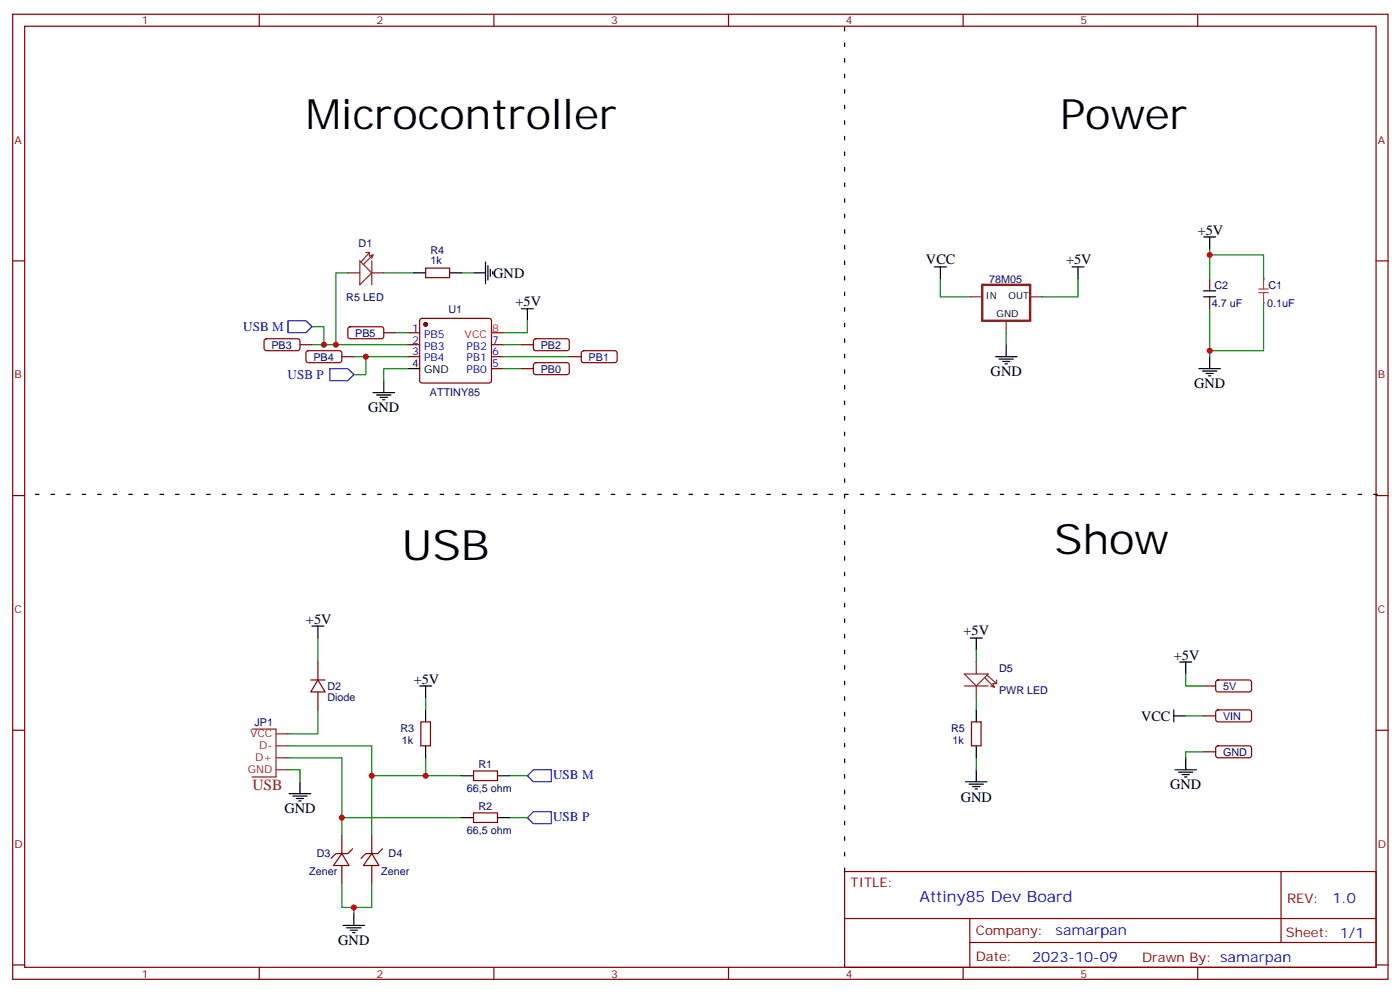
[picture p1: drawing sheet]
<svg xmlns="http://www.w3.org/2000/svg" width="413mm" height="292mm" viewBox="0 0 413 292" stroke-linecap="round" stroke-linejoin="round" font-family="sans-serif">
<g fill="none" stroke="#870000" stroke-width=".35">
<path d="M3.7 4.2h405.4v284.3h-405.4zM7.3 7.7h398.3v277.3h-398.3zM76.4 4.2v3.5M145.6 4.2v3.5M214.7 4.2v3.5M283.8 4.2v3.5M353 4.2v3.5M3.7 76.9h3.6M405.6 76.9h3.5M102.8 96.5l.4-.2h9.5l.4 .7-.1 2.4-.6 .4-9.5-.1-.4-.6v-2.1zM113.1 98h3.5M120.2 98h3.5"/>
<path d="M123.9 94l.5-.2h19.7l.5 .2 .3 .5v17.6l-.3 .5-.5 .3h-19.7l-.5-.3-.2-.5v-17.6zM78.1 100l.4-.2 9.5 .1 .4 .6-.1 2.4-.6 .4h-9.4l-.5-.7v-2.1zM88.4 101.6h3.5M90.4 103.5l.5-.2 9.4 .1 .5 .6-.1 2.4-.7 .5-9.4-.1-.4-.6v-2.2zM100.8 105.1h3.5M120.2 101.6h3.5M120.2 105.1h3.5M144.9 101.6h3.5M144.9 105.1h3.5M144.9 108.6h3.5M153.7 101.6h3.5M153.7 108.6h3.5"/>
<path d="M157.4 100l.5-.2 9.5 .1 .4 .6-.1 2.4-.6 .4h-9.5l-.4-.7v-2.1zM157.4 107.1l.5-.2h9.5l.4 .7-.1 2.4-.6 .4-9.5-.1-.4-.6v-2.1zM167.8 105.1h3.5M171.5 103.5l.5-.2 9.5 .1 .4 .6-.1 2.4-.6 .5-9.5-.1-.4-.6v-2.2zM3.7 146h3.6M405.6 146h3.5M93.7 195.1v5.2M3.7 215.2h3.6M91.6 200.3h4.2M93.7 200.3l2.1 3.6h-4.2zM93.7 203.9v5.3M354.8 202.1h3.5"/>
<path d="M354.8 210.9h3.5M358.5 200.5l.5-.2 9.4 .1 .5 .6-.1 2.4-.6 .5-9.5-.1-.4-.6v-2.2zM358.5 209.4l.5-.2h9.4l.5 .7-.1 2.4-.6 .4-9.5-.1-.4-.6v-2.1zM358.5 220l.5-.3 9.4 .1 .5 .7-.1 2.3-.6 .5-9.5-.1-.4-.6v-2.1zM405.6 215.2h3.5M354.8 221.5h3.5M100.8 251.5l2.1 3.5h-4.6zM100.8 246.2v5.3M100.8 255v5.3M103.9 250.1l-1.4 1.4h-3.5l-1.4 1.4M109.6 251.5l2.1 3.5h-4.6zM109.6 246.2v5.3"/>
<path d="M109.6 255v5.3M112.7 250.1l-1.4 1.4h-3.5l-1.4 1.4M248.9 256.8h156.7v28.2h-156.7zM377.5 256.8l.1 20.9M249 270.6h156.4M285.8 277.7h119.6M285.8 270.6v14.1M3.7 284.3h3.6M76.4 285v3.5M145.6 285v3.5M214.7 285v3.5M283.8 285v3.5"/>
<path d="M353 285v3.5M405.6 284.3h3.5"/>
</g>
<circle cx="125.4" cy="95.6" r=".53" fill="#870000" stroke="#870000" stroke-width=".35"/>
<g fill="none" stroke="#000" stroke-width=".35">
<path d="M143.1 77.2v6.4M143.8 78.3v4.2M144.5 79.3v2.2M275.4 78.6h3.5M277.1 78.6v3.6M315.9 78.6h3.6M317.7 78.6v3.6M139.6 80.4h3.5M145.2 80v.8M153.7 91h3.5M155.4 91v3.5M109.9 115.7h6.4"/>
<path d="M111 116.4h4.2M112 117.1h2.2M112.7 117.8h.8M113.1 112.1v3.6M120.2 108.6h3.5M293.4 105.1h6.3M294.4 105.8h4.3M295.5 106.5h2.1M296.2 107.2h.7M296.5 101.6v3.5M91.9 184.5h3.6M93.7 184.5v3.5"/>
<path d="M286 188h3.5M287.7 188v3.5M347.7 195.1h3.5M349.5 195.1v3.5M123.7 202.1h3.5M125.4 202.1v3.5M345.9 210.9h3.6M345.9 209.2v3.5M85.2 233.9h6.4M86.3 234.6h4.2M87.3 235.3h2.2M88.1 236h.7"/>
<path d="M88.4 230.3v3.6M284.6 230.3h6.3M285.6 231h4.2M286.7 231.7h2.1M287.4 232.4h.7M287.7 226.8v3.5M346.3 226.8h6.3M347.3 227.5h4.3M348.4 228.2h2.1M349.1 228.9h.7M349.5 223.3v3.5M101.1 272.7h6.4"/>
<path d="M102.2 273.4h4.2M103.2 274.1h2.1M103.9 274.8h.7M104.3 269.1v3.6"/>
</g>
<path d="M144.9 98h3.5" fill="none" stroke="#f00" stroke-width=".35"/>
<g fill="none" stroke="#8c2424" stroke-width=".35">
<path d="M107.1 77.9l-1.1-1v7l3.6-3.5M107.1 77.9l2.5 2.5M107.8 74.4h1.1M108.9 74.4l-2.5 2.8M108.9 74.4v1.1l1-.4M109.6 76.9v7M109.9 75.1l-2.8 2.8M109.9 75.1l-.3 1.1M102.5 80.4h3.5M109.6 80.4h3.5M286 87.5h3.5M296.5 94.5v3.5"/>
<path d="M303.6 87.5h3.5M284.2 198.6h7.1l-3.6 3.5zM287.7 195.1v3.5M290.2 199.6l2.8 2.9M290.9 198.9l2.8 2.5M74.3 214.8h7.1v14.1h-7.1M81.4 219.7h3.5M81.4 216.2h3.5M284.2 202.1h7.1M287.7 202.1v3.5M292 202.1l1 .4M293.7 200.3v1.1"/>
<path d="M293.7 201.4h-1l.3 1.1M81.4 226.8h3.5M81.4 223.3h3.5"/>
</g>
<g fill="none" stroke="#008700" stroke-width=".35">
<path d="M91.9 96.3h3.6v5.3M102.5 80.4h-3.5v21.2M113.1 80.4h8.8M116.6 98h3.6M136 80.4h3.6M155.4 94.5v3.5h-7M277.1 82.2v5.3h8.9M296.5 98v3.6M317.7 82.2v5.3h-10.6M91.9 101.6h28.3M104.3 105.1h15.9M107.8 105.1v5.3h-3.5"/>
<path d="M120.2 108.6h-7.1v3.5M148.4 101.6h5.3M148.4 105.1h19.4M148.4 108.6h5.3M287.7 191.5v3.6M349.5 198.6v3.5h5.3M84.9 219.7h24.7v8.9h26.4M287.7 205.6v3.6M349.5 210.9h5.3M84.9 226.8h3.5v3.5M84.9 223.3h15.9v17.6h35.2M109.6 228.6v17.6"/>
<path d="M125.4 223.3v5.3M150.1 228.6h5.3M287.7 223.3v3.5M354.8 221.5h-5.3v1.8M100.8 240.9v5.3M150.1 240.9h5.3M100.8 260.3v7.1h8.8v-7.1M104.3 267.4v1.7"/>
</g>
<path d="M84.9 94.5h5.3l1.7 1.8-1.7 1.7h-5.3zM97.2 108.6h5.3l1.8 1.8-1.8 1.7h-5.3zM155.4 228.6l1.8-1.8h5.3v3.5h-5.3zM155.4 240.9l1.8-1.8h5.3v3.6h-5.3z" fill="none" stroke="#00f" stroke-width=".35"/>
<path d="M289.5 83.9h14.1v10.6h-14.1z" fill="none" stroke="#8c2424" stroke-width=".71"/>
<path d="M371 85.2h2.8M371 86.2h2.8M372.4 82.2v3M372.4 86.2v3" fill="none" stroke="#a64a4a" stroke-width=".35"/>
<g fill="#a64a4a">
<circle cx="372.4" cy="82.2" r=".18"/>
<circle cx="372.4" cy="89.2" r=".18"/>
</g>
<path d="M125.4 79h7.1v2.8h-7.1zM356.5 82.2v3.5M356.5 87.5v3.5M124 212.7h2.9v7h-2.9zM286.3 212.7h2.8v7h-2.8zM139.6 227.2h7v2.8h-7zM139.6 239.5h7v2.8h-7z" fill="none" stroke="#870000" stroke-width=".35"/>
<g fill="none" stroke="#000" stroke-width=".35">
<path d="M354.8 69.8h3.5M356.5 69.8v3.5M121.9 80.4h3.5M132.5 80.4h3.5M354.8 85.7h3.5M354.8 87.5h3.5M353.3 108.6h6.4M354.4 109.3h4.2M355.5 110h2.1M356.2 110.7h.7M356.5 105.1v3.5M125.4 209.2v3.5"/>
<path d="M125.4 219.7v3.6M287.7 209.2v3.5M287.7 219.7v3.6M136 228.6h3.6M146.6 228.6h3.5M136 240.9h3.6M146.6 240.9h3.5"/>
</g>
<path d="M356.5 73.3v1.8h15.9v7.1M356.5 75.1v7.1M356.5 91v12.3M372.4 89.2v14.1h-15.9v1.8M93.7 188v7.1M93.7 209.2v7h-8.8M125.4 205.6v3.6" fill="none" stroke="#008700" stroke-width=".35"/>
<path d="M405.9 145.7h-398.6M248.9 256.8v-248.7v1.7" fill="none" stroke="#000" stroke-width=".35" stroke-dasharray="1.1 3.5"/>
<g fill="#c00">
<circle cx="125.4" cy="228.6" r=".88"/>
<circle cx="95.5" cy="101.6" r=".88"/>
<circle cx="107.8" cy="105.1" r=".88"/>
<circle cx="99" cy="101.6" r=".88"/>
<circle cx="109.6" cy="228.6" r=".88"/>
<circle cx="100.8" cy="240.9" r=".88"/>
<circle cx="104.3" cy="267.4" r=".88"/>
<circle cx="356.5" cy="75.1" r=".88"/>
<circle cx="356.5" cy="103.3" r=".88"/>
</g>
<g font-size="12.3">
<text x="90.2" y="38.1">Microcontroller</text>
<text x="312.4" y="38.1">Power</text>
<text x="118.4" y="165.1">USB</text>
<text x="310.7" y="163.3">Show</text>
</g>
<text font-size="4.6" fill="#8d2323" x="74.4" y="232.7">USB</text>
<text font-size="4.6" fill="#00f" x="271" y="265.8">Attiny85 Dev Board</text>
<g font-size="4.2">
<text x="353" y="69.1">+5V</text>
<text x="272.9" y="77.9">VCC</text>
<text x="314.2" y="77.9">+5V</text>
<text x="145.4" y="81.8">GND</text>
<text x="151.9" y="90.3">+5V</text>
<text x="292" y="110.7">GND</text>
<text x="351.9" y="114.3">GND</text>
<text x="108.5" y="121.3">GND</text>
<text x="90.2" y="183.8">+5V</text>
<text x="283.9" y="187.1">+5V</text>
<text x="345.9" y="194.3">+5V</text>
<text x="121.9" y="201.4">+5V</text>
<text x="336.3" y="212.3">VCC</text>
<text x="344.9" y="232.4">GND</text>
<text x="83.8" y="239.5">GND</text>
<text x="283.1" y="236.4">GND</text>
<text x="99.7" y="278.3">GND</text>
</g>
<g font-size="4.2" fill="#00f">
<text x="392.7" y="266">1.0</text>
<text x="311.1" y="275.6">samarpan</text>
<text x="304.2" y="283.4">2023-10-09</text>
</g>
<g font-size="3.9" fill="#00f">
<text x="71.7" y="97.5">USB M</text>
<text x="84.8" y="111.6">USB P</text>
<text x="163" y="229.4">USB M</text>
<text x="163" y="241.8">USB P</text>
</g>
<g font-size="3.9" fill="#800">
<text x="250.7" y="261.4">TITLE:</text>
<text x="379.3" y="266">REV:</text>
<text x="287.6" y="275.6">Company:</text>
<text x="379" y="276.2">Sheet: 1/1</text>
<text x="287.6" y="283.2">Date:</text>
<text x="336.6" y="283.3">Drawn By: samarpan</text>
</g>
<g font-size="3.2" fill="#800">
<text x="41.8" y="7.2">1</text>
<text x="111" y="7.2">2</text>
<text x="180.1" y="7.2">3</text>
<text x="249.3" y="7.2">4</text>
<text x="318.4" y="7.2">5</text>
<text x="4.3" y="42.3">A</text>
<text x="406.1" y="42.3">A</text>
<text x="4.3" y="111.4">B</text>
<text x="406.1" y="111.4">B</text>
<text x="4.3" y="180.6">C</text>
<text x="406.1" y="180.6">C</text>
<text x="4.3" y="249.7">D</text>
<text x="406.1" y="249.7">D</text>
<text x="41.8" y="288">1</text>
<text x="111" y="288">2</text>
<text x="180.1" y="288">3</text>
<text x="249.3" y="288">4</text>
<text x="318.4" y="288">5</text>
</g>
<g font-size="3.2" fill="#000080">
<text x="105.7" y="72.7">D1</text>
<text x="126.9" y="77.9">1k</text>
<text x="126.9" y="74.8">R4</text>
<text x="291.5" y="83.3">78M05</text>
<text x="102" y="88.6">R5 LED</text>
<text x="357.9" y="85.1">C2</text>
<text x="373.8" y="85.1">C1</text>
<text x="132.2" y="92.1">U1</text>
<text x="357.1" y="90.4">4.7 uF</text>
<text x="373.5" y="90.4">0.1uF</text>
<text x="104.7" y="99.2">PB5</text>
<text x="80" y="102.7">PB3</text>
<text x="92.4" y="106.2">PB4</text>
<text x="159.4" y="102.7">PB2</text>
<text x="173.5" y="106.2">PB1</text>
<text x="159.4" y="109.8">PB0</text>
<text x="126.7" y="116.8">ATTINY85</text>
<text x="294.4" y="198">D5</text>
<text x="96.5" y="203.3">D2</text>
<text x="360.5" y="203.3">5V</text>
<text x="96.5" y="206.5">Diode</text>
<text x="294.4" y="204.6">PWR LED</text>
<text x="75" y="213.8">JP1</text>
<text x="118.1" y="215.6">R3</text>
<text x="280.3" y="215.6">R5</text>
<text x="360.5" y="212.1">VIN</text>
<text x="118.4" y="219.1">1k</text>
<text x="280.7" y="219.1">1k</text>
<text x="141" y="226.2">R1</text>
<text x="360.5" y="222.7">GND</text>
<text x="137.6" y="233.2">66,5 ohm</text>
<text x="141" y="238.5">R2</text>
<text x="137.6" y="245.6">66,5 ohm</text>
<text x="91.2" y="257.9">Zener</text>
<text x="93.4" y="252.6">D3</text>
<text x="112.3" y="257.9">Zener</text>
<text x="114.5" y="252.6">D4</text>
</g>
<g font-size="3.2" fill="#00f">
<text x="121.5" y="97.7">1</text>
<text x="121.5" y="101.2">2</text>
<text x="125" y="99.4">PB5</text>
<text x="145" y="101.2">7</text>
<text x="121.5" y="104.7">3</text>
<text x="125" y="103">PB3</text>
<text x="125" y="106.5">PB4</text>
<text x="137.4" y="106.5">PB1</text>
<text x="137.4" y="103">PB2</text>
<text x="145" y="104.7">6</text>
<text x="137.4" y="110">PB0</text>
<text x="145" y="108.3">5</text>
</g>
<g font-size="3.2" fill="#f00">
<text x="136.9" y="99.4">VCC</text>
<text x="145" y="97.7">8</text>
</g>
<g font-size="3.2">
<text x="121.5" y="108.3">4</text>
<text x="125" y="110">GND</text>
</g>
<g font-size="3.2" fill="#8d2323">
<text x="73.7" y="217.3">VCC</text>
<text x="76.4" y="220.8">D-</text>
<text x="73" y="227.9">GND</text>
<text x="75.3" y="224.3">D+</text>
</g>
<g font-size="2.8">
<text x="290.5" y="88.2">IN</text>
<text x="297.3" y="88.2">OUT</text>
<text x="293.7" y="93.5">GND</text>
</g>
</svg>
